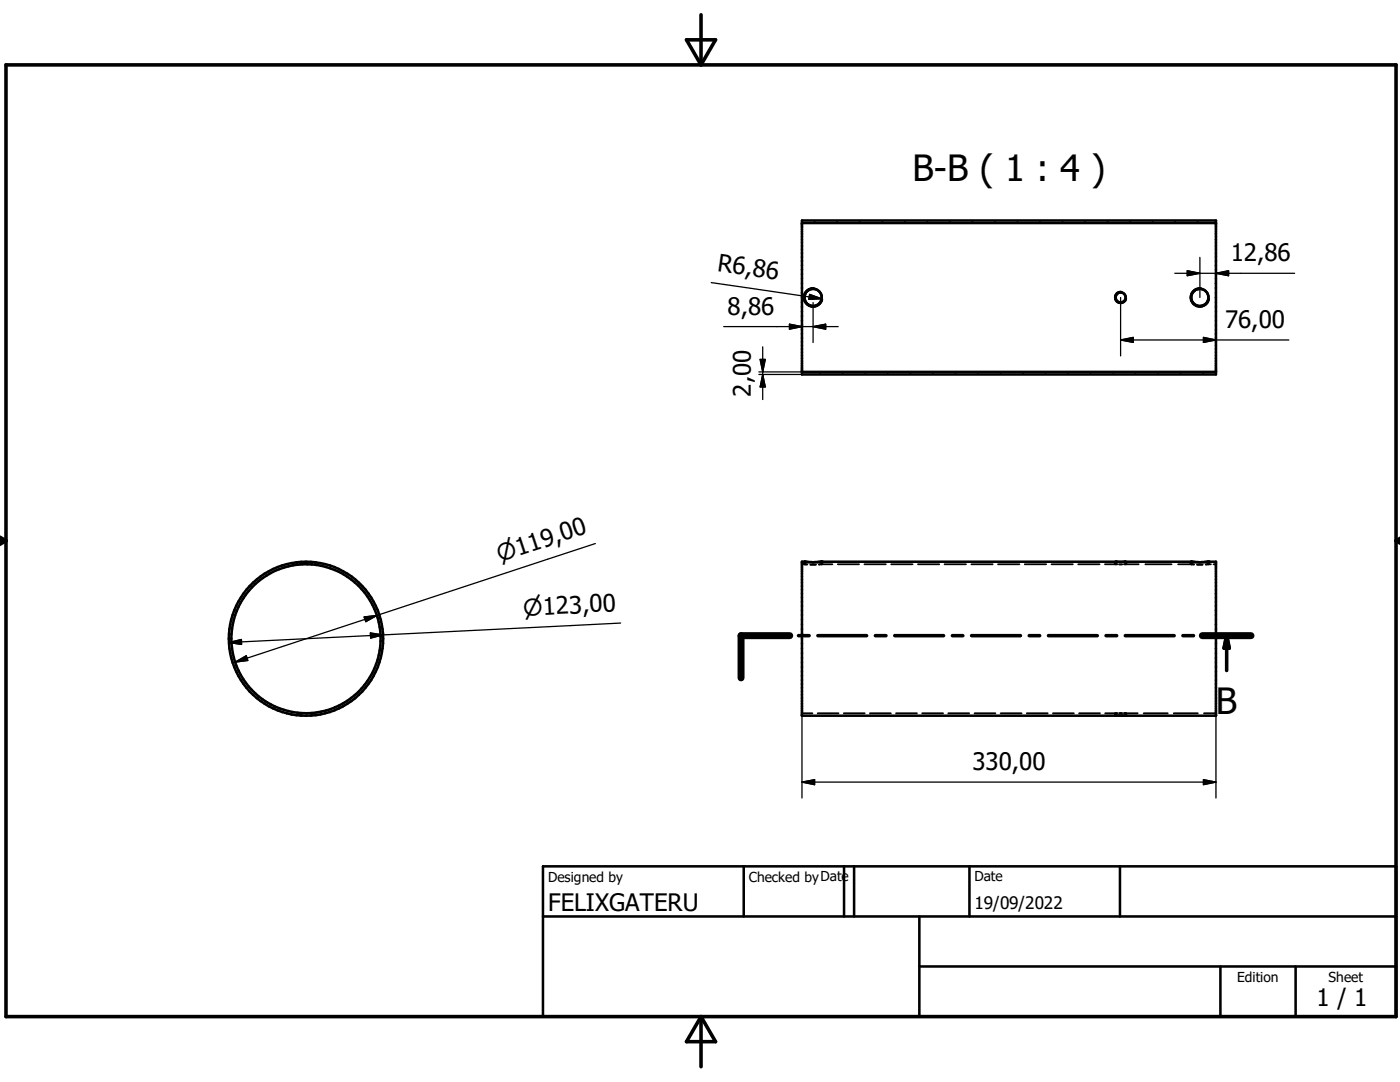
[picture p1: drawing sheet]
<svg xmlns="http://www.w3.org/2000/svg" width="279mm" height="216mm" viewBox="0 0 279 216" stroke-linecap="round" stroke-linejoin="round" font-family="sans-serif">
<g fill="none" stroke="#000" stroke-width=".2">
<path d="M162.8 44l-.5 .5M167.3 44l-.5 .5M171.8 44l-.5 .5M176.3 44l-.5 .5M180.8 44l-.5 .5M185.3 44l-.5 .5M189.8 44l-.5 .5M194.3 44l-.5 .5M198.8 44l-.5 .5M203.3 44l-.5 .5M207.7 44l-.4 .5M212.2 44l-.4 .5"/>
<path d="M216.7 44l-.5 .5M221.3 44l-.6 .5M225.8 44l-.6 .5M230.2 44l-.5 .5M234.7 44l-.5 .5M239.2 44l-.5 .5M164 74.2l-.5 .5M168.5 74.2l-.5 .5M173 74.2l-.5 .5M177.5 74.2l-.5 .5M182 74.2l-.5 .5M186.5 74.2l-.5 .5"/>
<path d="M191 74.2l-.5 .5M195.5 74.2l-.5 .5M200 74.2l-.5 .5M204.5 74.2l-.5 .5M209 74.2l-.5 .5M213.5 74.2l-.5 .5M217.9 74.2l-.4 .5M222.4 74.2l-.4 .5M226.9 74.2l-.5 .5M231.5 74.2l-.6 .5M236 74.2l-.6 .5M240.4 74.2l-.5 .5"/>
</g>
<g fill="none" stroke="#000" stroke-width=".36">
<path d="M162.6 57.5a1.88 1.88 0 0 0-2.2 1.6 1.88 1.88 0 0 0 1.7 2.1 1.91 1.91 0 0 0 2-1.5M223.8 58.2a1.16 1.16 0 0 0-1.3 1 1.16 1.16 0 0 0 .9 1.3 1.16 1.16 0 0 0 1.4-.9M239.8 57.5a1.89 1.89 0 0 0-2.2 1.5 1.89 1.89 0 0 0 1.5 2.2 1.89 1.89 0 0 0 2.2-1.5M59.2 112.2v.2M59.2 112.5v.2M59.3 112.2v.1M59.3 112.5v.2M59.9 112.1v.2M59.9 112.5v.1M60.1 112.1v.2M60.1 112.4v.2M62.1 112.1v.2"/>
<path d="M62.1 112.4v.2M62.2 112.1v.2M62.2 112.5v.1M62.8 112.2v.1M62.8 112.5v.2M63 112.2v.2M63 112.5v.2M160 112.6h.2M160.4 112.4v.2h.7M160.4 112.1v.1M160.6 112.1v.1M160.6 112.4v.2"/>
<path d="M161.7 112.7h1.1M164 112.1v.1M164 112.4v.2M164.1 112.1v.1M164.1 112.4v.2M166.1 112.6h-2.7M167.2 112.6h4.2M172.5 112.6h4.3M177.9 112.6h4.2M183.2 112.6h4.2M188.5 112.6h4.3M193.9 112.6h4.2"/>
<path d="M199.2 112.6h4.2M204.5 112.6h4.3M209.9 112.6h4.2M215.2 112.6h4.2M220.5 112.6h2.5M222.5 112.1v.1M222.5 112.4v.2M222.6 112.1v.1M222.6 112.4v.2M223.3 112.6h.7M224.3 112.6h3M224.7 112.1v.1"/>
<path d="M224.7 112.4v.2M224.8 112.1v.1M224.8 112.4v.2M228.6 112.6h5.2M235.1 112.6h3.2M237.6 112.1v.1M237.6 112.4v.2M237.7 112.1v.1M237.7 112.4v.2M238.9 112.7h1.1M241.2 112.1v.1M241.2 112.4v.2"/>
<path d="M241.3 112.1v.1M241.3 112.4v.2M241.7 112.6h-1.1M242.2 112.6h.5M59.9 142.3v.2M59.9 142.6v.2M60.1 142.3v.2M60.1 142.6v.2M62.1 142.3v.2M62.1 142.6v.2M62.2 142.3v.2M62.2 142.6v.2"/>
<path d="M160 142.3h2.1M163.2 142.3h4.1M168.4 142.3h4.2M173.6 142.3h4.2M178.8 142.3h4.2M184 142.3h4.2M189.3 142.3h4.1M194.5 142.3h4.2M199.7 142.3h4.2M204.9 142.3h4.2M210.1 142.3h4.2M215.3 142.3h4.2"/>
<path d="M222.5 142.3v.2M222.5 142.7v.1M222.6 142.3v.2M222.6 142.7v.1M223 142.3h-2.4M223.3 142.3h.7M224.3 142.3h2.8M224.7 142.3v.2M224.7 142.7v.1M224.8 142.3v.2M224.8 142.7v.1M228.2 142.3h4.9"/>
<path d="M234.2 142.3h4.9M240.3 142.3h2.4"/>
</g>
<g fill="none" stroke="#000" stroke-width=".51">
<path d="M160 44h82.7v30.7h-82.7zM160 44.5h82.7M160 74.2h82.7M160 112.1l2.1 .1 1.8-.1h74l1.4 .1 3.4-.1v30.7h-82.7zM108.4 172.9h170.2v30h-170.2zM148.4 172.9v10M168.4 172.9v10M170.5 172.9v10M193.5 172.9v10M223.5 172.9v10M108.4 182.9h170.2M183.5 192.8h95.1"/>
<path d="M183.5 182.9v20M243.6 192.8v10.1M258.6 192.8v10.1"/>
<circle cx="162.3" cy="59.4" r="1.72"/>
<circle cx="223.6" cy="59.4" r="1.01"/>
<circle cx="239.5" cy="59.4" r="1.72"/>
<circle cx="61.1" cy="127.4" r="14.9"/>
<circle cx="61.1" cy="127.5" r="15.4"/>
</g>
<g fill="#000">
<circle cx="160.6" cy="112.6" r=".18"/>
<circle cx="164" cy="112.1" r=".25"/>
<circle cx="237.7" cy="112.6" r=".18"/>
<circle cx="241.2" cy="112.1" r=".25"/>
</g>
<g fill="none" stroke="#000" stroke-width=".71">
<path d="M1.2 12.9h277.4v190h-277.4zM137 7.9h5.8l-2.9 5zM139.9 2.9v10M-.1 107.9h1.3M-.1 107.2l1.3 .7M1.2 107.9l-1.2 .7M278.6 107.9h.8M278.6 107.9l.8 .5M279.4 107.4l-.8 .5M157.6 126.8h-9.7v8.5M159.4 126.8h2.1M163.2 126.8h9.7"/>
<path d="M174.7 126.8h2.1M178.6 126.8h9.7M190.1 126.8h2.1M193.9 126.8h9.7M205.4 126.8h2.1M209.2 126.8h9.8M220.7 126.8h2.2M224.6 126.8h9.7M236.1 126.8h2.1M239.9 126.8h9.8M244.8 126.8v7M244.8 126.8l.5 2.5h-1z"/>
<path d="M139.9 202.9v10M139.9 202.9l2.9 5h-5.8z"/>
</g>
<path d="M157.6 126.8h-9.7v8.5M239.9 126.8h9.8" fill="none" stroke="#000" stroke-width="1.4"/>
<path d="M244.8 126.8l.5 2.5h-1z" fill="#000" stroke="#000" stroke-width=".71"/>
<g fill="none" stroke="#000" stroke-width=".25">
<path d="M141.9 56.4l20.4 3M161.6 58.7l2.4 .9-2.6 .1zM162.3 59.4h.1M162.3 59.4l-.8-.2 2.5 .4M223.6 59.4v11.6M234.5 54.5h23.9M236.9 54l2.6 .5-2.6 .5zM239.5 51.4v8M242.7 54.5l2.5-.5v1zM144.4 65.2h22.9M151.5 74.2h8.5M151.5 74.7h8.5"/>
<path d="M151.7 71.7h1l-.5 2.5zM152.2 69.2v10.5M152.2 74.7l.5 2.5h-1zM157.6 64.7l2.4 .5-2.4 .5zM162.3 65.2l2.5-.5v1zM162.3 60.4v7.9M223.6 67.8h33.6M223.6 67.8l2.6-.5v1zM240.2 67.3l2.5 .5-2.5 .5zM118.8 108.5l-71.9 23.6M45.7 128.2l2.5-.6v1zM46.9 132.1l2.2-1.3 .4 1z"/>
<path d="M72.7 123.1l2.5-.3-2.2 1.2zM73.9 126.3l2.5 .4-2.4 .6zM123.9 124.3l-78.2 3.9M160 156.1h82.7M160 156.1l2.6-.5v1zM160 142.8v16.4M240.2 155.6l2.5 .5-2.5 .5zM242.7 142.8v16.4"/>
</g>
<g fill="#000" stroke="#000" stroke-width=".25">
<path d="M161.6 58.7l2.4 .9-2.6 .1zM236.9 54l2.6 .5-2.6 .5zM242.7 54.5l2.5-.5v1zM151.7 71.7h1l-.5 2.5zM152.2 74.7l.5 2.5h-1zM157.6 64.7l2.4 .5-2.4 .5zM162.3 65.2l2.5-.5v1zM223.6 67.8l2.6-.5v1zM240.2 67.3l2.5 .5-2.5 .5zM45.7 128.2l2.5-.6v1zM46.9 132.1l2.2-1.3 .4 1zM72.7 123.1l2.5-.3-2.2 1.2z"/>
<path d="M73.9 126.3l2.5 .4-2.4 .6zM160 156.1l2.6-.5v1zM240.2 155.6l2.5 .5-2.5 .5z"/>
</g>
<g font-size="7.2">
<text x="182.1" y="36.1">B-B ( 1 : 4 )</text>
<text x="242.7" y="142.5">B</text>
</g>
<g font-size="4.8">
<text x="245.6" y="52.2">12,86</text>
<text x="143" y="54.1" transform="rotate(8 143 54.1)">R6,86</text>
<text x="145.2" y="62.8">8,86</text>
<text x="244.5" y="65.4">76,00</text>
<text x="149.8" y="79.1" transform="rotate(-90 149.8 79.1)">2,00</text>
<text x="194.1" y="153.7">330,00</text>
<text x="109.4" y="181.8">FELIXGATERU</text>
<text x="262.8" y="200.8">1 / 1</text>
</g>
<g font-size="4.6">
<text x="99.7" y="112.2" transform="rotate(-18 99.7 112.2)">n119,00</text>
<text x="104.5" y="122.9" transform="rotate(-3 104.5 122.9)">n123,00</text>
</g>
<text font-size="3.4" x="194.5" y="181.3">19/09/2022</text>
<g font-size="2.7">
<text x="109.4" y="175.9">Designed by</text>
<text x="149.4" y="175.9">Checked byDate</text>
<text x="194.5" y="175.9">Date</text>
<text x="246.9" y="196">Edition</text>
<text x="265.1" y="196">Sheet</text>
</g>
</svg>
